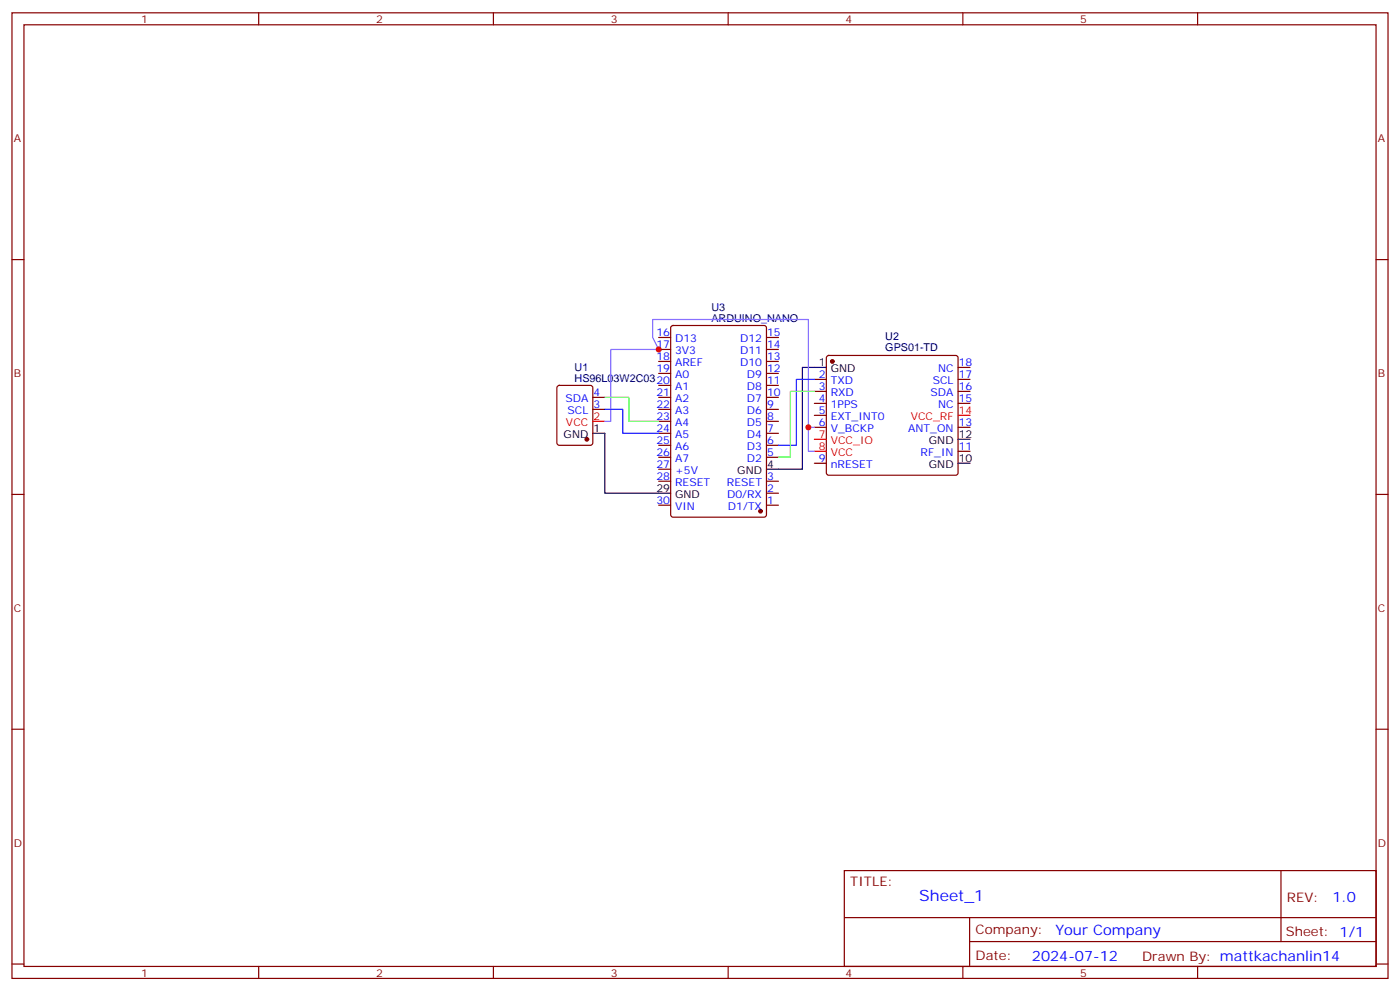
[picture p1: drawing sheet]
<svg xmlns="http://www.w3.org/2000/svg" width="412mm" height="292mm" viewBox="0 0 412 292" stroke-linecap="round" stroke-linejoin="round" font-family="sans-serif">
<g fill="none" stroke="#870000" stroke-width=".35">
<path d="M3.5 3.8h405.4v284.3h-405.4zM7.1 7.3h398.2v277.3h-398.2zM76.2 3.8v3.5M145.3 3.8v3.5M214.5 3.8v3.5M283.6 3.8v3.5M352.8 3.8v3.5M3.5 76.4h3.6M405.3 76.4h3.6M194 99.4h3.6M197.8 96.1l.5-.3h26.8l.6 .5 .1 55.3-.5 .6-27 .1-.7-.5v-55.2zM225.8 99.4h3.5"/>
<path d="M164.3 113.7l.4-.2h9.2l.7 .4v16.5l-.4 .7h-9.5l-.6-.4-.1-16.5zM174.6 117h3.6M194 117h3.6M194 113.5h3.6M194 110h3.6M194 106.4h3.6M194 102.9h3.6M225.8 117h3.5M225.8 113.5h3.5M225.8 110h3.5M225.8 106.4h3.5M225.8 102.9h3.5"/>
<path d="M239.9 111.7h3.5M239.9 115.3h3.5M239.9 118.8h3.5M243.7 104.9l.4-.2h37.4l.5 .2 .2 .5v33.8l-.2 .5-.5 .2h-37.4l-.5-.2-.2-.5v-33.8zM282.2 111.7h3.6M282.2 115.3h3.6M282.2 118.8h3.6M282.2 108.2h3.6M174.6 120.5h3.6M194 120.5h3.6M194 134.7h3.6M194 131.1h3.6"/>
<path d="M194 127.6h3.6M194 124.1h3.6M194 138.2h3.6M225.8 120.5h3.5M225.8 134.7h3.5M225.8 131.1h3.5M225.8 127.6h3.5M225.8 124.1h3.5M239.9 122.3h3.5M239.9 125.8h3.5M239.9 136.4h3.5M282.2 125.8h3.6"/>
<path d="M282.2 132.9h3.6M3.5 145.6h3.6M194 148.8h3.6M194 141.7h3.6M225.8 148.8h3.5M225.8 145.2h3.5M225.8 141.7h3.5M405.3 145.6h3.6M3.5 214.7h3.6M405.3 214.7h3.6M248.7 256.4h156.6v28.2h-156.6zM377.3 256.4v20.9"/>
<path d="M248.7 270.2h156.5M285.6 277.3h119.6M285.6 270.2v14.1M3.5 283.9h3.6M76.2 284.6v3.5M145.3 284.6v3.5M214.5 284.6v3.5M283.6 284.6v3.5M352.8 284.6v3.5M405.3 283.9h3.6"/>
</g>
<g fill="#870000" stroke="#870000" stroke-width=".35">
<circle cx="172.9" cy="129.4" r=".53"/>
<circle cx="224" cy="150.5" r=".53"/>
<circle cx="245.2" cy="106.4" r=".53"/>
</g>
<path d="M243.4 108.2h-7v30h-10.6M174.6 127.6h3.6v17.6h19.4M282.2 136.4h3.6M282.2 129.4h3.6" fill="none" stroke="#000" stroke-width=".35"/>
<path d="M174.6 124.1h3.6M239.9 129.4h3.5M239.9 132.9h3.5M282.2 122.3h3.6" fill="none" stroke="#f00" stroke-width=".35"/>
<path d="M178.2 124.1h1.7v-21.2h14.1l-1.7-3.5v-5.3h45.8v38.8h1.8M238.1 125.8h1.8" fill="none" stroke="#96f" stroke-width=".35"/>
<path d="M178.2 117h7v7.1h8.8M239.9 115.3h-7.1v19.4h-3.5" fill="none" stroke="#0f0" stroke-width=".35"/>
<path d="M239.9 111.7h-5.3v19.4h-5.3M178.2 120.5h5.2v7.1h10.6" fill="none" stroke="#00f" stroke-width=".35"/>
<g fill="#c00">
<circle cx="238.1" cy="125.8" r=".88"/>
<circle cx="194" cy="102.9" r=".88"/>
</g>
<text font-size="4.6" fill="#00f" x="270.8" y="265.4">Sheet_1</text>
<g font-size="4.2" fill="#00f">
<text x="392.5" y="265.6">1.0</text>
<text x="310.9" y="275.2">Your Company</text>
<text x="304" y="283">2024-07-12</text>
</g>
<g font-size="3.9" fill="#800">
<text x="250.5" y="260.9">TITLE:</text>
<text x="379.1" y="265.6">REV:</text>
<text x="287.4" y="275.1">Company:</text>
<text x="378.7" y="275.8">Sheet: 1/1</text>
<text x="287.4" y="282.8">Date:</text>
<text x="336.4" y="282.9">Drawn By: mattkachanlin14</text>
</g>
<g font-size="3.2" fill="#800">
<text x="41.6" y="6.8">1</text>
<text x="110.8" y="6.8">2</text>
<text x="179.9" y="6.8">3</text>
<text x="249.1" y="6.8">4</text>
<text x="318.2" y="6.8">5</text>
<text x="4.1" y="41.9">A</text>
<text x="405.9" y="41.9">A</text>
<text x="4.1" y="111">B</text>
<text x="405.9" y="111">B</text>
<text x="4.1" y="180.2">C</text>
<text x="405.9" y="180.2">C</text>
<text x="4.1" y="249.3">D</text>
<text x="405.9" y="249.3">D</text>
<text x="41.6" y="287.6">1</text>
<text x="110.8" y="287.6">2</text>
<text x="179.9" y="287.6">3</text>
<text x="249.1" y="287.6">4</text>
<text x="318.2" y="287.6">5</text>
</g>
<g font-size="3.2" fill="#000080">
<text x="209.6" y="94.8">ARDUINO_NANO</text>
<text x="209.6" y="91.6">U3</text>
<text x="260.8" y="100.2">U2</text>
<text x="260.8" y="103.4">GPS01-TD</text>
<text x="169.3" y="112.4">HS96L03W2C0320</text>
<text x="169.3" y="109.2">U1</text>
</g>
<g font-size="3.2" fill="#00f">
<text x="193.3" y="99">16</text>
<text x="198.9" y="100.8">D13</text>
<text x="218" y="100.8">D12</text>
<text x="226" y="99">15</text>
<text x="193.3" y="102.6">17</text>
<text x="193.3" y="106.1">18</text>
<text x="198.9" y="104.3">3V3</text>
<text x="198.9" y="107.8">AREF</text>
<text x="218" y="107.8">D10</text>
<text x="218" y="104.3">D11</text>
<text x="226" y="106.1">13</text>
<text x="226" y="102.6">14</text>
<text x="282.4" y="107.8">18</text>
<text x="193.3" y="109.6">19</text>
<text x="198.9" y="111.4">A0</text>
<text x="220" y="111.4">D9</text>
<text x="226" y="113.1">11</text>
<text x="226" y="109.6">12</text>
<text x="241.2" y="111.4">2</text>
<text x="244.7" y="113.1">TXD</text>
<text x="274.8" y="113.1">SCL</text>
<text x="276.3" y="109.6">NC</text>
<text x="282.4" y="111.4">17</text>
<text x="166.5" y="118.4">SDA</text>
<text x="174.8" y="116.7">4</text>
<text x="193.3" y="116.7">21</text>
<text x="198.9" y="114.9">A1</text>
<text x="198.9" y="118.4">A2</text>
<text x="220" y="118.4">D7</text>
<text x="220" y="114.9">D8</text>
<text x="226" y="116.7">10</text>
<text x="241.2" y="114.9">3</text>
<text x="241.2" y="118.4">4</text>
<text x="244.7" y="116.7">RXD</text>
<text x="274.1" y="116.7">SDA</text>
<text x="282.4" y="118.4">15</text>
<text x="282.4" y="114.9">16</text>
<text x="167.2" y="122">SCL</text>
<text x="174.8" y="120.2">3</text>
<text x="193.3" y="120.2">22</text>
<text x="193.3" y="123.7">23</text>
<text x="198.9" y="122">A3</text>
<text x="198.9" y="125.5">A4</text>
<text x="220" y="125.5">D5</text>
<text x="220" y="122">D6</text>
<text x="226" y="123.7">8</text>
<text x="226" y="120.2">9</text>
<text x="241.2" y="122">5</text>
<text x="241.2" y="125.5">6</text>
<text x="244.7" y="120.2">1PPS</text>
<text x="244.7" y="123.7">EXT_INT0</text>
<text x="276.3" y="120.2">NC</text>
<text x="282.4" y="125.5">13</text>
<text x="193.3" y="127.2">24</text>
<text x="193.3" y="130.8">25</text>
<text x="198.9" y="129">A5</text>
<text x="220" y="129">D4</text>
<text x="226" y="130.8">6</text>
<text x="226" y="127.2">7</text>
<text x="244.7" y="127.2">V_BCKP</text>
<text x="267.5" y="127.2">ANT_ON</text>
<text x="193.3" y="134.3">26</text>
<text x="193.3" y="137.8">27</text>
<text x="198.9" y="132.5">A6</text>
<text x="198.9" y="136.1">A7</text>
<text x="220" y="136.1">D2</text>
<text x="220" y="132.5">D3</text>
<text x="226" y="134.3">5</text>
<text x="241.2" y="136.1">9</text>
<text x="244.7" y="137.8">nRESET</text>
<text x="271.2" y="134.3">RF_IN</text>
<text x="282.4" y="132.5">11</text>
<text x="193.3" y="141.4">28</text>
<text x="198.9" y="139.6">+5V</text>
<text x="198.9" y="143.1">RESET</text>
<text x="214.1" y="143.1">RESET</text>
<text x="226" y="141.4">3</text>
<text x="193.3" y="148.4">30</text>
<text x="214.2" y="146.6">D0/RX</text>
<text x="226" y="148.4">1</text>
<text x="226" y="144.9">2</text>
<text x="198.9" y="150.2">VIN</text>
<text x="214.4" y="150.2">D1/TX</text>
</g>
<g font-size="3.2">
<text x="241.2" y="107.8">1</text>
<text x="244.7" y="109.6">GND</text>
<text x="166" y="129">GND</text>
<text x="174.8" y="127.2">1</text>
<text x="273.6" y="130.8">GND</text>
<text x="282.4" y="129">12</text>
<text x="226" y="137.8">4</text>
<text x="273.6" y="137.8">GND</text>
<text x="282.4" y="136.1">10</text>
<text x="217.2" y="139.6">GND</text>
<text x="193.3" y="144.9">29</text>
<text x="198.9" y="146.6">GND</text>
</g>
<g font-size="3.2" fill="#f00">
<text x="166.7" y="125.5">VCC</text>
<text x="174.8" y="123.7">2</text>
<text x="268.3" y="123.7">VCC_RF</text>
<text x="282.4" y="122">14</text>
<text x="241.2" y="129">7</text>
<text x="244.7" y="130.8">VCC_IO</text>
<text x="241.2" y="132.5">8</text>
<text x="244.7" y="134.3">VCC</text>
</g>
</svg>
